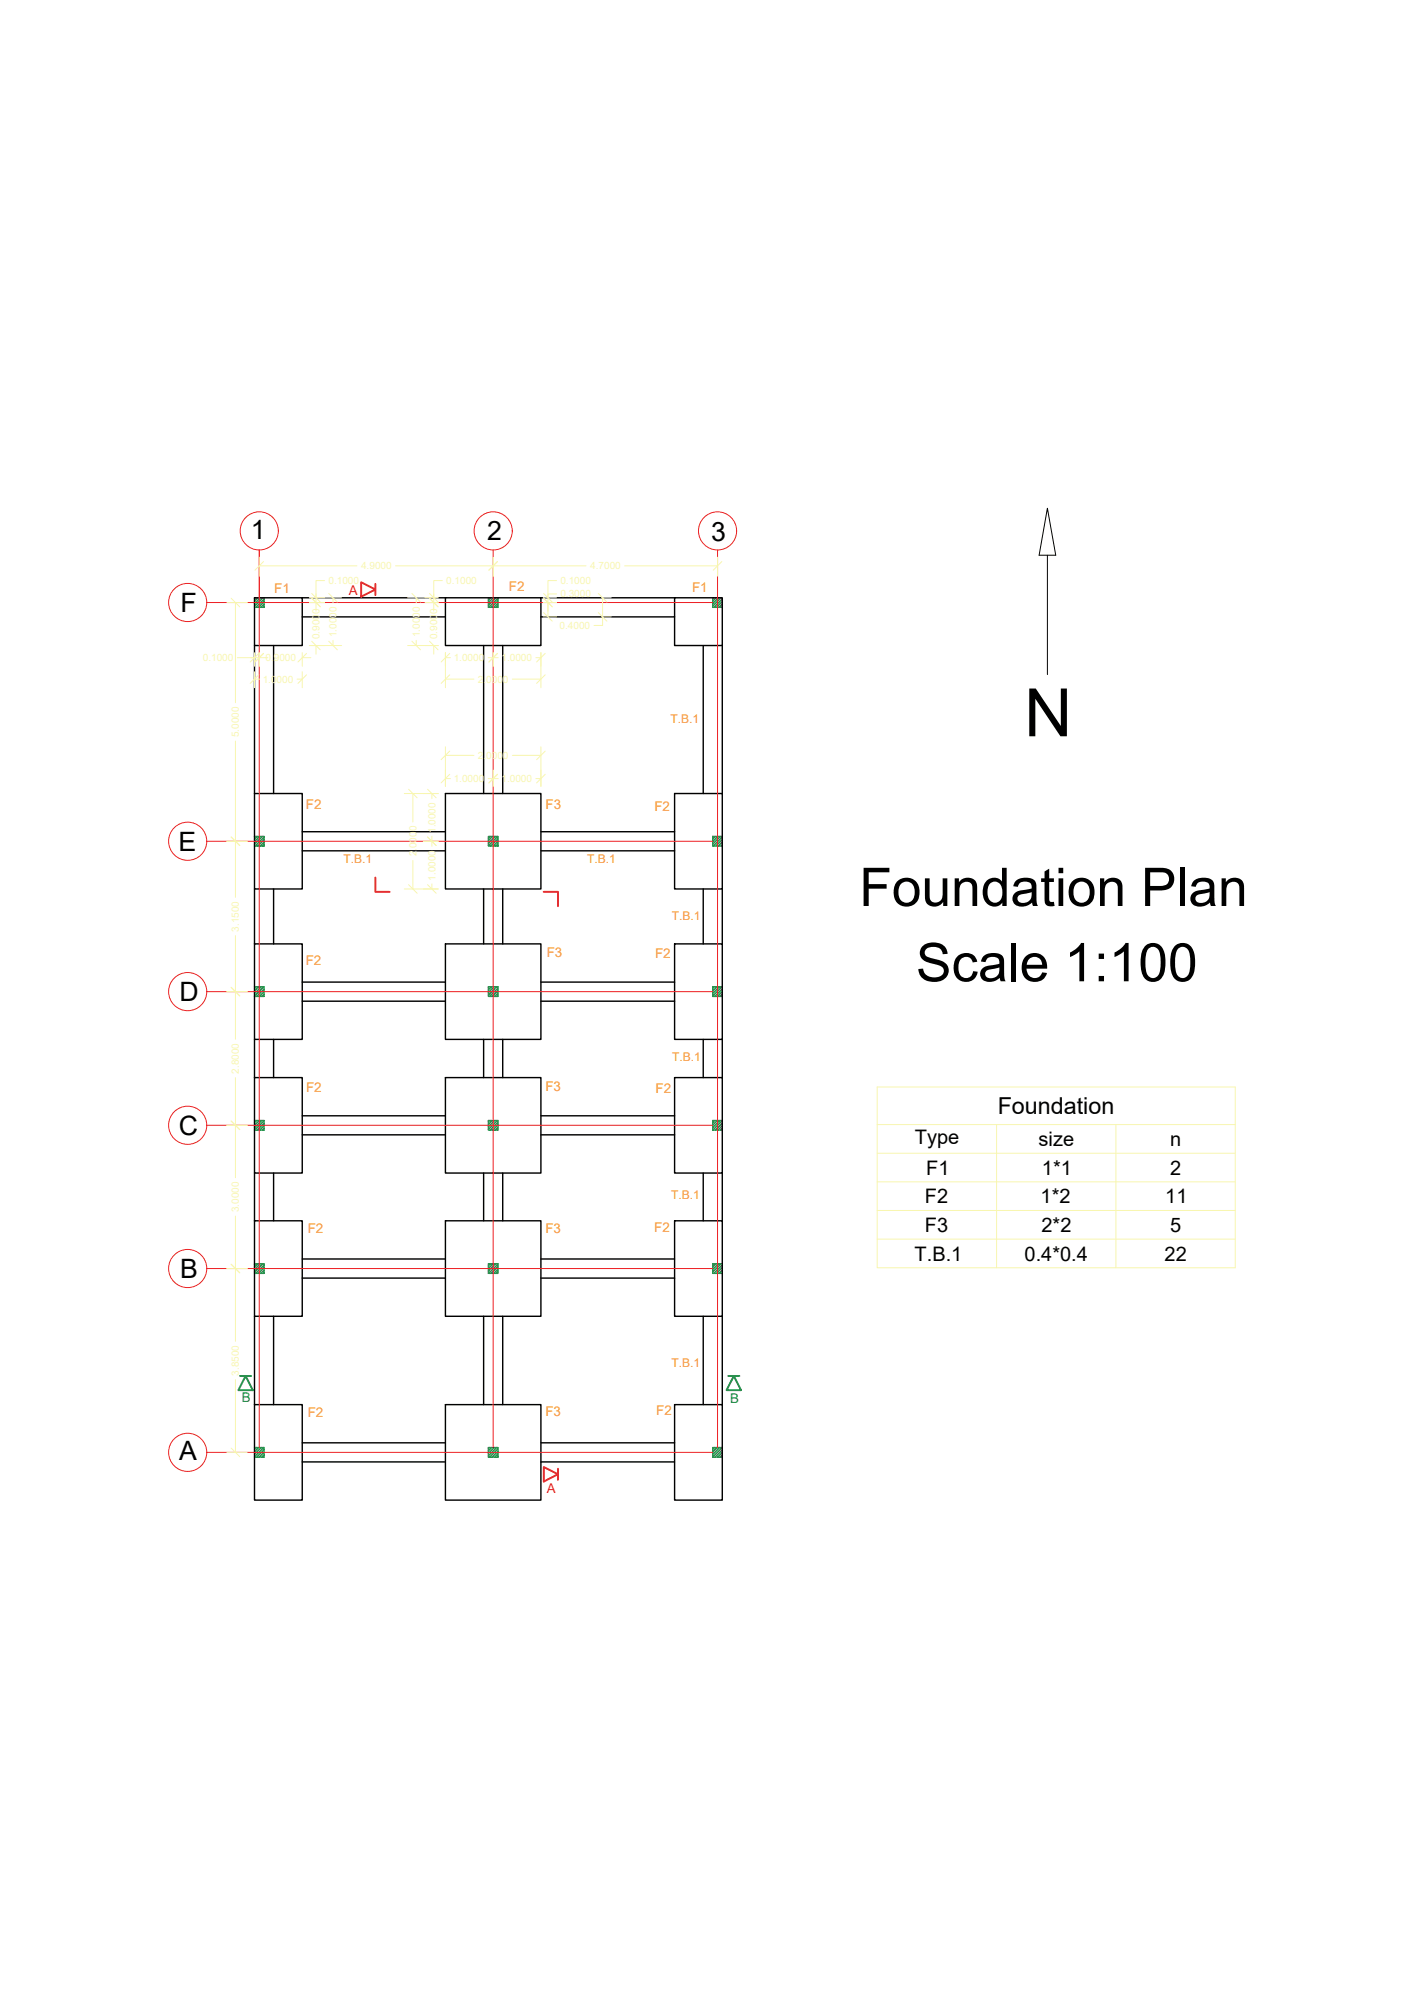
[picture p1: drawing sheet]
<svg xmlns="http://www.w3.org/2000/svg" width="297mm" height="420mm" viewBox="0 0 297 420" stroke-linecap="round" stroke-linejoin="round" font-family="sans-serif">
<!-- layer: 0 -->
<g fill="none" stroke="#139b48" stroke-width=".3">
<path d="M53.5 125.2l-.2 .2M54 125.2l-.7 .7M54.5 125.2l-1.2 1.2M55.1 125.2l-1.8 1.8M55.3 125.5l-1.7 1.7M55.3 126l-1.2 1.2M55.3 126.5l-.6 .7M55.3 127.1l-.1 .1M55.3 125.2v2h-2M102.3 125.2v2h2v-2M102.8 125.2l-.5 .5M103.3 125.2l-1 1"/>
<path d="M103.9 125.2l-1.6 1.5M104.3 125.3l-1.9 1.9M104.3 125.8l-1.4 1.4M104.3 126.3l-.9 .9M104.3 126.9l-.3 .3M149.3 125.2v2h2M149.5 125.2l-.2 .2M150 125.2l-.7 .7M150.5 125.2l-1.2 1.2M151 125.2l-1.7 1.8M151.3 125.5l-1.7 1.7M151.3 126l-1.2 1.2"/>
<path d="M151.3 126.5l-.7 .7M151.3 127.1l-.1 .1M53.3 175.2h2v2h-2M53.9 175.2l-.6 .6M54.4 175.2l-1.1 1.1M54.9 175.2l-1.6 1.6M55.3 175.3l-1.9 1.9M55.3 175.9l-1.3 1.3M55.3 176.4l-.8 .8M55.3 176.9l-.3 .3M102.3 175.2h2v2h-2zM102.6 175.2l-.3 .3"/>
<path d="M103.2 175.2l-.9 .9M103.7 175.2l-1.4 1.4M104.2 175.2l-1.9 1.9M104.3 175.7l-1.5 1.5M104.3 176.2l-1 1M104.3 176.7l-.5 .5M149.8 175.2l-.5 .5M150.4 175.2l-1.1 1.1M150.9 175.2l-1.6 1.6M151.3 175.2h-2v2h2M151.3 175.3l-1.9 1.9M151.3 175.9l-1.3 1.3"/>
<path d="M151.3 176.4l-.8 .8M151.3 176.9l-.3 .3M53.3 206.7h2v2h-2M53.6 206.7l-.3 .3M54.2 206.7l-.9 .9M54.7 206.7l-1.4 1.4M55.2 206.7l-1.9 1.9M55.3 207.2l-1.5 1.5M55.3 207.7l-1 1M55.3 208.2l-.5 .5M102.3 206.7h2v2h-2zM102.4 206.7l-.1 .1"/>
<path d="M103 206.7l-.7 .7M103.5 206.7l-1.2 1.2M104 206.7l-1.7 1.7M104.3 207l-1.7 1.7M104.3 207.5l-1.2 1.2M104.3 208l-.7 .7M104.3 208.5l-.2 .2M149.6 206.7l-.3 .3M150.2 206.7l-.9 .9M150.7 206.7l-1.4 1.4M151.2 206.7l-1.9 1.9M151.3 206.7h-2v2h2"/>
<path d="M151.3 207.1l-1.5 1.6M151.3 207.7l-1 1M151.3 208.2l-.5 .5M53.3 234.7h2M53.7 234.7l-.4 .4M54.3 234.7l-1 1M54.8 234.7l-1.5 1.5M55.3 234.7l-2 2M55.3 235.3l-1.4 1.4M55.3 235.8l-.9 .9M55.3 236.3l-.4 .4M55.3 234.7v2h-2"/>
<path d="M102.3 234.7h2v2h-2zM102.5 234.7l-.2 .2M103.1 234.7l-.8 .8M103.6 234.7l-1.3 1.3M104.1 234.7l-1.8 1.8M104.3 235l-1.6 1.7M104.3 235.6l-1.1 1.1M104.3 236.1l-.6 .6M104.3 236.6l-.1 .1M149.3 236.7l2-2h-2v2h2M149.7 234.7l-.4 .4M150.3 234.7l-1 1"/>
<path d="M150.8 234.7l-1.5 1.5M151.3 235.2l-1.4 1.5M151.3 235.8l-.9 .9M151.3 236.3l-.4 .4M53.3 264.7h2v2h-2M53.4 264.7l-.1 .1M54 264.7l-.7 .7M54.5 264.7l-1.2 1.2M55 264.7l-1.7 1.7M55.3 265l-1.7 1.7M55.3 265.5l-1.2 1.2M55.3 266l-.7 .7"/>
<path d="M55.3 266.6l-.1 .1M102.3 264.7h2v2h-2zM102.4 264.7h1M102.8 264.7l-.5 .5M103.3 264.7l-1 1M103.8 264.7l-1.5 1.5M104.3 264.8l-1.9 1.9M104.3 265.3l-1.4 1.4M104.3 265.8l-.9 .9M104.3 266.3l-.3 .4M149.4 264.7l-.1 .1M150 264.7l-.7 .7"/>
<path d="M150.5 264.7l-1.2 1.2M151 264.7l-1.7 1.7M151.3 264.9l-1.7 1.8M151.3 265.5l-1.2 1.2M151.3 266l-.7 .7M151.3 266.5l-.1 .2M151.3 264.7h-2v2h2M53.3 303.2h2v2h-2M53.7 303.2l-.4 .4M54.2 303.2l-.9 .9M54.7 303.2l-1.4 1.4M55.3 303.2l-2 1.9"/>
<path d="M55.3 303.7l-1.5 1.5M55.3 304.2l-1 1M55.3 304.7l-.5 .5M102.3 303.2h2v2h-2zM102.5 303.2l-.2 .1M103 303.2l-.7 .7M103.5 303.2l-1.2 1.2M104 303.2l-1.7 1.7M104.3 303.5l-1.7 1.7M104.3 304l-1.2 1.2M104.3 304.5l-.7 .7M104.3 305.1l-.1 .1"/>
<path d="M149.7 303.2l-.4 .3M150.2 303.2l-.9 .9M150.7 303.2l-1.4 1.4M151.2 303.2l-1.9 1.9M151.3 303.2h-2v2h2M151.3 303.7l-1.5 1.5M151.3 304.2l-1 1M151.3 304.7l-.5 .5"/>
</g>
<path d="M219.4 106.5l1.8 9.8h-3.5zM219.4 116.3v25" fill="none" stroke="#000" stroke-width=".21"/>
<g fill="none" stroke="#000" stroke-width=".3">
<path d="M53.3 125.2h10v10h-10zM53.3 135.2v31M57.3 135.2v31M63.3 125.2h30M63.3 129.2h30M93.3 125.2h20v10h-20zM101.3 135.2v31M105.3 135.2v31M113.3 125.2h28M113.3 129.2h28M141.3 125.2h10v10h-10zM147.3 135.2v31"/>
<path d="M151.3 135.2v31M53.3 166.2h10v20h-10zM63.3 174.2h30M63.3 178.2h30M93.3 166.2h20v20h-20zM113.3 174.2h28M113.3 178.2h28M141.3 166.2h10v20h-10zM53.3 197.7h10v20h-10zM53.3 186.2v11.5M57.3 186.2v11.5M93.3 197.7h20v20h-20z"/>
<path d="M101.3 186.2v11.5M105.3 186.2v11.5M141.3 197.7h10v20h-10zM147.3 186.2v11.5M151.3 186.2v11.5M53.3 217.7v8M57.3 217.7v8M63.3 205.7h30M63.3 209.7h30M101.3 217.7v8M105.3 217.7v8M113.3 205.7h28"/>
<path d="M113.3 209.7h28M147.3 217.7v8M151.3 217.7v8M53.3 225.7h10v20h-10zM63.3 233.7h30M63.3 237.7h30M93.3 225.7h20v20h-20zM113.3 233.7h28M113.3 237.7h28M141.3 225.7h10v20h-10zM53.3 255.7h10v20h-10zM53.3 245.7v10"/>
<path d="M57.3 245.7v10M93.3 255.7h20v20h-20zM101.3 245.7v10M105.3 245.7v10M141.3 255.7h10v20h-10zM147.3 245.7v10M151.3 245.7v10M53.3 275.7v18.5M57.3 275.7v18.5M63.3 263.7h30M63.3 267.7h30M101.3 275.7v18.5"/>
<path d="M105.3 275.7v18.5M113.3 263.7h28M113.3 267.7h28M147.3 275.7v18.5M151.3 275.7v18.5M53.3 294.2h10v20h-10zM93.3 294.2h20v20h-20zM141.3 294.2h10v20h-10zM63.3 302.2h30M63.3 306.2h30M113.3 302.2h28M113.3 306.2h28"/>
</g>
<g fill="none" stroke="#ed1f24" stroke-width=".21">
<path d="M54.3 115.2v188M103.3 115.2v188M150.3 115.2v188M43.3 126.2h106M43.3 176.2h106M43.3 207.7h106M43.3 235.7h106M43.3 265.7h106M43.3 304.2h106"/>
<circle cx="54.3" cy="111.2" r="4"/>
<circle cx="103.3" cy="111.2" r="4"/>
<circle cx="150.3" cy="111.2" r="4"/>
<circle cx="39.3" cy="126.2" r="4"/>
<circle cx="39.3" cy="176.2" r="4"/>
<circle cx="39.3" cy="207.7" r="4"/>
<circle cx="39.3" cy="235.7" r="4"/>
<circle cx="39.3" cy="265.7" r="4"/>
<circle cx="39.3" cy="304.2" r="4"/>
</g>
<g fill="none" stroke="#f8f6b0" stroke-width=".21">
<path d="M54.3 116.7v4M54.3 118.5h20.5M55.2 117.6l-1.8 1.8M82.8 118.5h40M103.3 116.7v4M104.2 117.6l-1.8 1.8M130.8 118.5h19.5M150.3 116.7v4M151.2 117.6l-1.8 1.8M47.5 126.2h4.3M48.4 125.3l1.8 1.8M49.3 126.2v21"/>
<path d="M49.7 137.8h6.4M53.3 136.7v2.9M54.2 136.9l-1.8 1.8M54.3 136.7v2.9M55.2 136.9l-1.8 1.8M63.3 136.7v2.9M63.3 137.8h1.8M64.2 136.9l-1.8 1.8M64.8 126.2h3.2M64.8 125.2h6.8M64.8 135.2h6.8M65.3 125.3l1.8 1.8"/>
<path d="M65.3 124.3l1.8 1.8M65.3 134.3l1.8 1.8M66.2 124.4v3.6M66.2 135.2v1.8M68 121.6h-1.8v3.6M68.9 124.3l1.8 1.8M68.9 134.3l1.8 1.8M69.8 125.2v1.1M69.8 134.1v1.1M85.4 125.2h6.4M85.4 135.2h6.4M86.3 124.3l1.8 1.8"/>
<path d="M86.3 134.3l1.8 1.8M87.2 125.2v1.1M87.2 134.1v1.1M89.1 126.2h2.7M90 125.3l1.8 1.8M90 124.3l1.8 1.8M90 134.3l1.8 1.8M90.9 124.4v3.6M90.9 135.2v1.8M92.7 121.6h-1.8v3.6M93.3 137.8h1.1M93.3 136.7v7.3"/>
<path d="M94.2 136.9l-1.8 1.8M102.2 137.8h2.2M103.3 136.7v2.9M104.2 136.9l-1.8 1.8M112.3 137.8h1M113.3 136.7v7.3M113.8 126.2h2.8M113.8 125.2h2.8M113.8 129.2h2.8M113.9 125.3l1.8 1.8M113.9 124.3l1.8 1.8M113.9 128.3l1.8 1.8"/>
<path d="M114.2 136.9l-1.8 1.8M114.8 126.2v1.8M116.6 121.6h-1.8v3.6M116.6 124.4h-1.8v4.8M125.3 124.3l1.8 1.8M125.3 128.3l1.8 1.8M126 125.2h2M126 129.2h2M126.2 125.2v5.8h-1.8M49.3 155.2v32.7M53.3 140.7v3.3M53.3 142.2h1.1"/>
<path d="M54.2 141.3l-1.8 1.8M62.2 142.2h1.1M63.3 140.7v3.3M64.2 141.3l-1.8 1.8M93.3 142.2h6M93.3 156.4v8.3M93.3 158.2h6M94.2 141.3l-1.8 1.8M94.2 157.3l-1.8 1.8M107.3 142.2h6M107.3 158.2h6M113.3 156.4v8.3"/>
<path d="M114.2 141.3l-1.8 1.8M114.2 157.3l-1.8 1.8M47.5 176.2h4.3M48.4 175.3l1.8 1.8M84.7 166.2h7.1M85.6 165.3l1.8 1.8M86.5 166.2v6M88.7 176.2h3.1M89.6 165.3l1.8 1.8M89.6 175.3l1.8 1.8M90.5 166.2v1.1M90.5 175.1v2.2"/>
<path d="M93.3 163.1h1.1M94.2 162.2l-1.8 1.8M102.2 163.1h2.2M103.3 161.3v3.4M104.2 162.2l-1.8 1.8M112.3 163.1h1M114.2 162.2l-1.8 1.8M49.3 196v21.7M84.7 186.2h7.1M85.6 185.3l1.8 1.8M86.5 180.2v6M89.6 185.3l1.8 1.8"/>
<path d="M90.5 185.1v1.1M47.5 207.7h4.3M48.4 206.8l1.8 1.8M47.5 235.7h4.3M48.4 234.8l1.8 1.8M49.3 225.7v21M183.8 227.7h75v37.8h-75zM183.8 235.5h75M208.8 235.5v30M233.8 235.5v30M49.3 254.7v26.2M183.8 241.5h75"/>
<path d="M183.8 247.5h75M183.8 253.5h75M183.8 259.5h75M47.5 265.7h4.3M48.4 264.8l1.8 1.8M49.3 289v15.2M47.5 304.2h4.3M48.4 303.3l1.8 1.8"/>
</g>
<path d="M75.7 122l2.9 1.5-2.9 1.5zM78.6 122.3v2.3M78.6 183.8v3h3M113.9 186.8h3v3M113.9 307.3l3 1.5-3 1.5zM116.9 307.6v2.4" fill="none" stroke="#cd2027" stroke-width=".4"/>
<path d="M50.3 288.2h2.3M51.4 288.2l1.6 3h-3.1zM152.6 288.2h2.3M153.7 288.2l1.5 3h-3z" fill="none" stroke="#139b48" stroke-width=".4"/>
<text font-size="14" x="214.5" y="154.2">N</text>
<g font-size="11.2">
<text x="180" y="189.8">Foundation Plan</text>
<text x="191.9" y="205.5">Scale 1:100</text>
</g>
<g font-size="5.6">
<text x="52.6" y="112.9">1</text>
<text x="102.1" y="113">2</text>
<text x="149" y="113.3">3</text>
<text x="37.8" y="128.1">F</text>
<text x="37.4" y="178.2">E</text>
<text x="37.6" y="209.7">D</text>
<text x="37.4" y="237.7">C</text>
<text x="37.7" y="267.6">B</text>
<text x="37.5" y="305.8">A</text>
</g>
<text font-size="4.9" x="209" y="233.3">Foundation</text>
<g font-size="4.2">
<text x="191.6" y="239.6">Type</text>
<text x="217.6" y="240">size</text>
<text x="245.1" y="240">n</text>
<text x="194" y="246">F1</text>
<text x="218.3" y="246">1*1</text>
<text x="245.1" y="246">2</text>
<text x="193.8" y="252">F2</text>
<text x="218" y="252">1*2</text>
<text x="244.1" y="252">11</text>
<text x="193.7" y="258">F3</text>
<text x="218.2" y="258">2*2</text>
<text x="245.1" y="258">5</text>
<text x="191.6" y="264">T.B.1</text>
<text x="214.6" y="264">0.4*0.4</text>
<text x="244" y="264">22</text>
</g>
<g font-size="2.8" fill="#f8991e">
<text x="57.4" y="124.1">F1</text>
<text x="106.6" y="123.7">F2</text>
<text x="145" y="123.9">F1</text>
<text x="64.1" y="169.5">F2</text>
<text x="114.3" y="169.4">F3</text>
<text x="137.1" y="169.8">F2</text>
<text x="64.1" y="202">F2</text>
<text x="114.5" y="200.5">F3</text>
<text x="137.2" y="200.7">F2</text>
<text x="64.1" y="228.6">F2</text>
<text x="114.3" y="228.6">F3</text>
<text x="137.3" y="228.9">F2</text>
<text x="64.5" y="258.2">F2</text>
<text x="114.3" y="258.3">F3</text>
<text x="137" y="258.1">F2</text>
<text x="64.5" y="296.8">F2</text>
<text x="114.2" y="296.6">F3</text>
<text x="137.5" y="296.4">F2</text>
</g>
<g font-size="2.8" fill="#cd2027">
<text x="73.1" y="124.6">A</text>
<text x="114.6" y="312.6">A</text>
</g>
<g font-size="2.8" fill="#139b48">
<text x="50.6" y="293.7">B</text>
<text x="153" y="293.8">B</text>
</g>
<g font-size="2.5" fill="#f8991e">
<text x="140.5" y="151.4">T.B.1</text>
<text x="72" y="180.8">T.B.1</text>
<text x="123" y="180.8">T.B.1</text>
<text x="140.8" y="192.6">T.B.1</text>
<text x="140.8" y="222.3">T.B.1</text>
<text x="140.6" y="251.2">T.B.1</text>
<text x="140.7" y="286.2">T.B.1</text>
</g>
<g font-size="2.1" fill="#f8f6b0">
<text x="75.6" y="119.3">4.9000</text>
<text x="123.6" y="119.3">4.7000</text>
<text x="68.8" y="122.3">0.1000</text>
<text x="93.5" y="122.3">0.1000</text>
<text x="117.4" y="122.3">0.1000</text>
<text x="117.4" y="125.1">0.3000</text>
<text x="117.2" y="131.7">0.4000</text>
<text x="66.9" y="133.9" transform="rotate(-90 66.9 133.9)">0.9000</text>
<text x="70.5" y="133.5" transform="rotate(-90 70.5 133.5)">1.0000</text>
<text x="87.9" y="133.5" transform="rotate(-90 87.9 133.5)">1.0000</text>
<text x="91.6" y="133.9" transform="rotate(-90 91.6 133.9)">0.9000</text>
<text x="42.5" y="138.5">0.1000</text>
<text x="55" y="143">1.0000</text>
<text x="55.6" y="138.5">0.9000</text>
<text x="95" y="138.5">1.0000</text>
<text x="100.1" y="143">2.0000</text>
<text x="105" y="138.5">1.0000</text>
<text x="50.1" y="154.4" transform="rotate(-90 50.1 154.4)">5.0000</text>
<text x="100.1" y="158.9">2.0000</text>
<text x="95" y="163.8">1.0000</text>
<text x="105" y="163.8">1.0000</text>
<text x="87.2" y="179.4" transform="rotate(-90 87.2 179.4)">2.0000</text>
<text x="91.2" y="174.5" transform="rotate(-90 91.2 174.5)">1.0000</text>
<text x="91.2" y="184.5" transform="rotate(-90 91.2 184.5)">1.0000</text>
<text x="50.1" y="195.1" transform="rotate(-90 50.1 195.1)">3.1500</text>
<text x="50.1" y="224.9" transform="rotate(-90 50.1 224.9)">2.8000</text>
<text x="50.1" y="253.9" transform="rotate(-90 50.1 253.9)">3.0000</text>
<text x="50.1" y="288.1" transform="rotate(-90 50.1 288.1)">3.8500</text>
</g>
</svg>
